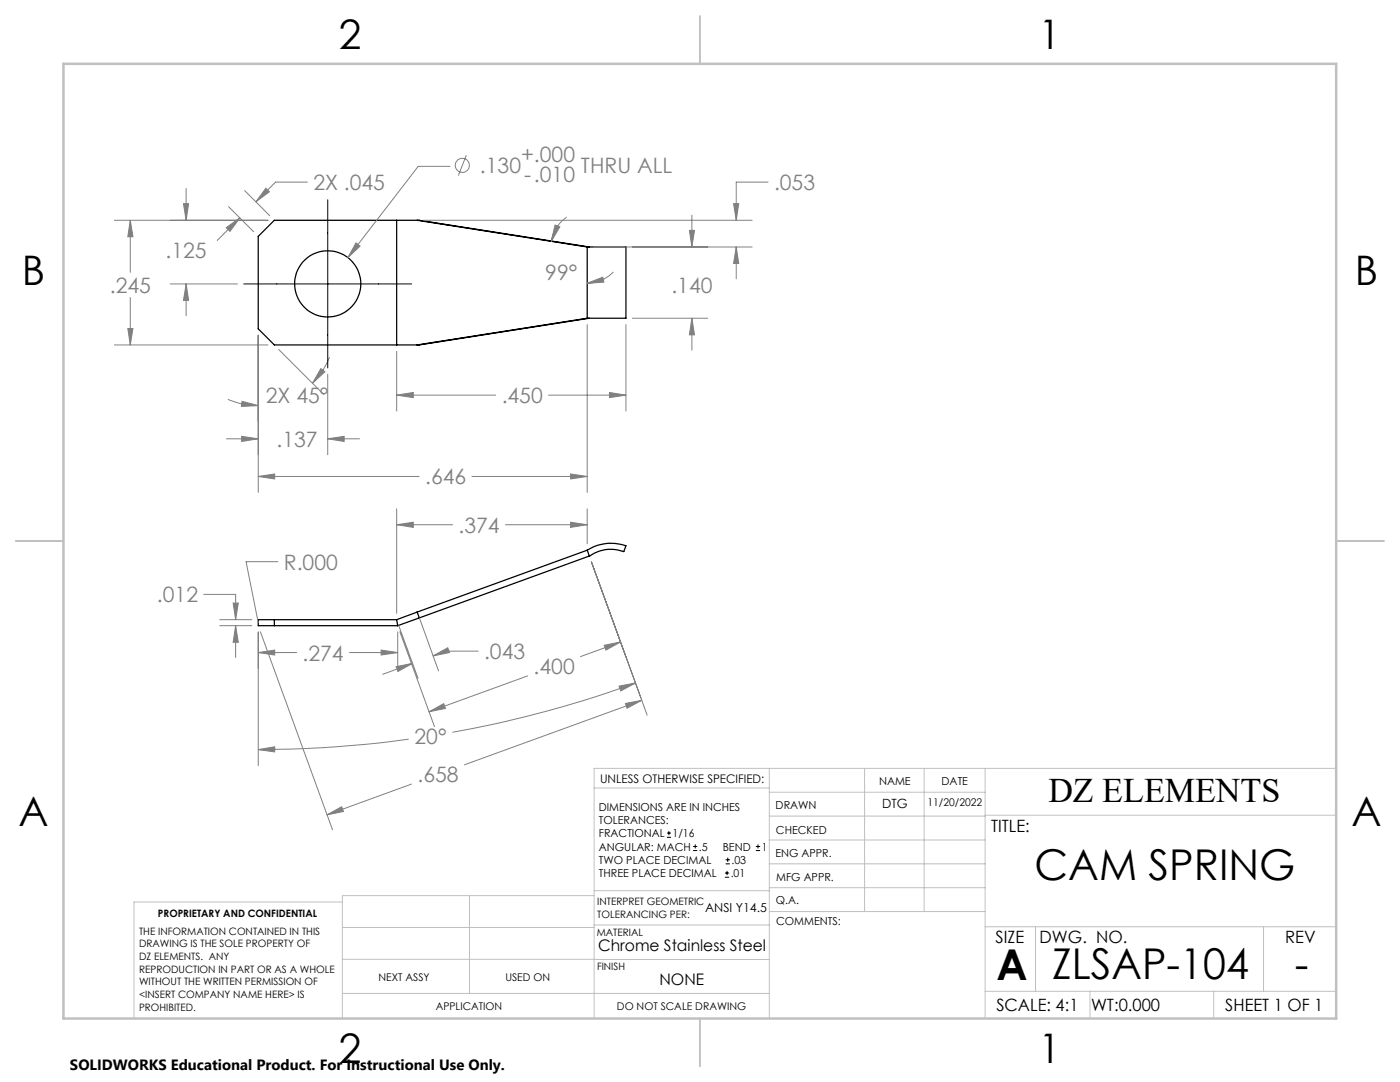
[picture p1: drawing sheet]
<svg xmlns="http://www.w3.org/2000/svg" width="279mm" height="216mm" viewBox="0 0 279 216" stroke-linecap="round" stroke-linejoin="round" font-family="sans-serif">
<g fill="none" stroke="#000" stroke-width=".25">
<path d="M79.2 44v24.8M83.3 44l33.9 5.3M117.2 49.3h7.7v14.2h-7.7M117.2 49.3v14.2M117.6 49.3l-33.9-5.3h-28.9l-3.3 3.2v18.4l3.3 3.2h28.9l33.9-5.3M117.2 63.5l-33.9 5.3M117.2 109.8a9 9 0 0 1 7.7-.9l-.4 1.2a7.4 7.4 0 0 0-6.9 .8M117.2 109.8l-33.9 12.3M117.2 109.8l.4 1.1M117.6 110.9l-33.9 12.4M54.8 123.6v1.2M79.2 123.6l.2 1.2"/>
<path d="M79.2 123.6h-27.7v1.2h27.9M83.3 122.1l.4 1.2M83.3 122.1l-4.1 1.5M83.7 123.3l-4.3 1.5"/>
<circle cx="65.4" cy="56.6" r="6.6"/>
</g>
<g fill="none" stroke="#808080" stroke-width=".2">
<path d="M37.1 37.6v6.4M48.8 38l5 5M53.1 37.6l.7 .7-2.7 2zM61.3 36.3h-6.3l-3.9 4M89.8 33.2h-6.3l-14.1 18.2M93.1 31l-1.6 4M153.3 36.3h-6.4v7.7M22.8 44h30.7M26 44v10.3M26 59.4v9.4M26 44l.5 3.2h-1zM34 56.7h13.4"/>
<path d="M36.6 40.6h1l-.5 3.4zM37.1 56.7v6.3M37.1 56.7l.5 3.2h-1zM45.2 45.4l2.7-1.9-2 2.7zM45.6 41.2l5 5M47.9 43.5l-4.5 4.5M71 48.5l.9 .6-2.5 2.3zM84.5 44h65.6M110.8 44.9l.9 .4-1.7 2.9zM113.1 43.3a7.5 7.5 0 0 0-3.1 4.9M117.2 56.5l3.1-1.2 .2 1zM118.5 49.3h31.6"/>
<path d="M122.4 54.3a7.1 7.1 0 0 1-5.2 2.2M137.6 46h1l-.5 3.3zM138.1 42.9v6.4M146.4 40.6h1l-.5 3.4zM146.9 49.3v6.3M146.9 49.3l.5 3.3h-1zM22.8 68.8h30.7M25.5 65.5h1l-.5 3.3zM45.5 79.7a14.6 14.6 0 0 0 6 1.2M51.5 66.9v31.3M55.6 69.7l9 9M64 73.6l.8 .6-2.4 2.2z"/>
<path d="M65.4 74.7v16M65.8 71.3a14.8 14.8 0 0 1-3.4 5.1M79.2 78.8l3.3-.5v1zM79.2 70.1v11.9M79.2 78.8h19.7M109.5 78.8h15.4M117.2 64.8v33.4M121.6 78.3l3.3 .5-3.3 .5zM124.9 64.8v17.2M126.2 63.5h15.1M138.1 63.5v6.3M138.1 63.5l.5 3.3h-1z"/>
<path d="M45.2 87.6h6.3M48.2 87.1l3.3 .5-3.3 .5zM48.3 80.1l3.2 .8-3.3 .2zM51.5 95.1h32.1M51.5 95.1l3.3-.5v1zM65.4 87.6l3.3-.5v1zM65.4 87.6h6.4M94.2 95.1h23M113.9 94.6l3.3 .5-3.3 .5zM40.7 118.6h6.3v5M55.5 112.1h-6.4l2.4 12.1M79.2 104.7l3.3-.5v1z"/>
<path d="M79.2 101.5v20.9M79.2 104.7h11.1M100.9 104.7h16.3M113.9 104.2l3.3 .5-3.3 .5zM117.2 101.5v7M43.9 124.8h6.4M43.9 123.6h6.4M46.5 120.3h1.1l-.6 3.3zM47 124.8v6.4M47 124.8l.6 3.4h-1.1zM51.5 126.1v26.7M51.5 130.2h7.7"/>
<path d="M51.5 130.2l3.3-.5v1zM52 126l14.4 39.6M69.7 130.2h9.7M76.1 129.7l3.3 .5-3.3 .5zM79.1 133l3.2-.6-2.9 1.6zM79.4 126.1v7.3M79.6 124.8l3.8 10.6M79.8 126l6.9 19M82.3 132.4l-5.9 2.1M83.7 123.3l3.8 10.6M86.4 130.9l3-1.6 .3 .9zM95.4 129.9h-6.3l-2.7 1"/>
<path d="M105.3 134.9l-19.7 7.1M120.6 128.8l3.3-.7-3 1.6zM123.5 136.9l3.3-.6-2.9 1.6zM123.9 128.1l-8 2.9M124.9 131.1l-6.9-19 11.2 30.6M126.8 136.3a218.4 218.4 0 0 1-36.5 9.8M128.1 139.7l-35.4 12.9M51.5 149.6l3.3-.6v1zM81.6 147.5a221.6 221.6 0 0 1-30.1 2.1M82.1 156.5l-16.8 6.1M85.6 142l2.9-1.6 .4 1zM124.8 140.4l3.3-.7-3 1.6z"/>
<path d="M65.3 162.6l2.9-1.6 .3 .9z"/>
<circle cx="92.3" cy="33" r="1.4"/>
</g>
<g fill="none" stroke="#000" stroke-width=".2">
<path d="M65.4 39.9v33.5M48.6 56.7h33.6M133.1 167.1h.8M133.1 166.2h.8M133.5 165.8v.9M138.3 169.7h.8M138.3 168.9h.8M138.7 168.5v.8M144.7 175h.8M144.7 174.2h.8M144.8 172.4h.9M144.8 171.6h.9"/>
<path d="M145.1 173.8v.8M145.2 171.1v.9M150.8 169.7h.9M150.8 168.9h.9M151.3 168.5v.8"/>
</g>
<g fill="none" stroke="#c0c0c0" stroke-width=".2">
<path d="M118.6 157.2h34.9M153.5 153.3v49.9M153.5 158.1h43.1M172.5 153.3v28.6M184.4 153.3v28.6M196.6 153.3v49.9M266.7 153.3h-148.1v49.9M68.3 180h-41.6v23.2M93.7 178.7v19.5M118.6 178.7h-50.3v24.5M118.6 177.7h35M153.5 167.6h43.1"/>
<path d="M153.5 162.8h43.1M153.5 172.4h43.1M153.5 177.1h43.1M196.6 162.7h70.1M68.3 198.2h85.2M68.3 191.4l85.2 .1M68.3 185.1h50.3M118.6 184.6h35M153.6 181.9h43M196.6 197.8h70.1M196.6 184.9h70.1M206.7 184.9v12.9"/>
<path d="M217.5 197.8v5.4M242.2 197.8v5.4M252.2 184.9v12.9"/>
</g>
<path d="M139.7 3.2v9.5M3.1 107.9h9.6M266.7 107.9h9.5M139.7 203.2v9.6" fill="none" stroke="#c0c0c0" stroke-width=".25"/>
<path d="M12.7 12.7h254v190.5h-254z" fill="none" stroke="#c0c0c0" stroke-width=".5"/>
<path d="M47 124.8l.6 3.4h-1.1zM46.5 120.3h1.1l-.6 3.3zM51.5 130.2l3.3-.5v1zM76.1 129.7l3.3 .5-3.3 .5zM79.2 104.7l3.3-.5v1zM113.9 104.2l3.3 .5-3.3 .5zM79.1 133l3.2-.6-2.9 1.6zM86.4 130.9l3-1.6 .3 .9zM51.5 149.6l3.3-.6v1zM123.5 136.9l3.3-.6-2.9 1.6zM85.6 142l2.9-1.6 .4 1zM120.6 128.8l3.3-.7-3 1.6zM65.3 162.6l2.9-1.6 .3 .9zM124.8 140.4l3.3-.7-3 1.6zM45.2 45.4l2.7-1.9-2 2.7zM53.1 37.6l.7 .7-2.7 2zM71 48.5l-1.6 2.9 2.5-2.3zM26 44l.5 3.2h-1zM25.5 65.5h1l-.5 3.3zM48.3 80.1l3.2 .8-3.3 .2zM64 73.6l.8 .6-2.4 2.2zM48.2 87.1l3.3 .5-3.3 .5zM65.4 87.6l3.3-.5v1zM36.6 40.6h1l-.5 3.4zM37.1 56.7l.5 3.2h-1zM79.2 78.8l3.3-.5v1zM121.6 78.3l3.3 .5-3.3 .5zM137.6 46h1l-.5 3.3zM138.1 63.5l.5 3.3h-1zM110.8 44.9l.9 .4-1.7 2.9zM117.2 56.5l3.1-1.2 .2 1zM146.4 40.6h1l-.5 3.4zM146.9 49.3l.5 3.3h-1zM51.5 95.1l3.3-.5v1zM113.9 94.6l3.3 .5-3.3 .5z" fill="#808080"/>
<g font-size="8.5">
<text x="206.5" y="175.5">CAM SPRING</text>
<text x="198.9" y="195.5">A</text>
<text x="210" y="195.4">ZLSAP-104</text>
<text x="258.4" y="195.4">-</text>
</g>
<g font-size="8.1">
<text x="67.6" y="9.7">2</text>
<text x="207.3" y="9.7">1</text>
<text x="4.4" y="57">B</text>
<text x="270.4" y="57">B</text>
<text x="3.7" y="164.9">A</text>
<text x="269.7" y="164.9">A</text>
<text x="67.6" y="212.2">2</text>
<text x="207.3" y="212.2">1</text>
</g>
<text font-size="6.9" x="209.2" y="160.1">DZ ELEMENTS</text>
<g font-size="4.2" fill="#808080">
<text x="95.8" y="34.5">.130</text>
<text x="104" y="32.3">+.000</text>
<text x="115.9" y="34.5">THRU ALL</text>
<text x="62.5" y="37.9">2X .045</text>
<text x="104.6" y="36.4">-.010</text>
<text x="154.5" y="37.9">.053</text>
<text x="33" y="51.5">.125</text>
<text x="21.9" y="58.4">.245</text>
<text x="108.8" y="55.9">99°</text>
<text x="134" y="58.4">.140</text>
<text x="53.1" y="80.4">2X 45°</text>
<text x="100.1" y="80.4">.450</text>
<text x="55.2" y="89.2">.137</text>
<text x="84.8" y="96.7">.646</text>
<text x="91.5" y="106.3">.374</text>
<text x="56.7" y="113.7">R.000</text>
<text x="31.3" y="120.2">.012</text>
<text x="60.4" y="131.8">.274</text>
<text x="96.6" y="131.5">.043</text>
<text x="106.5" y="134.5">.400</text>
<text x="82.7" y="148.4">20°</text>
<text x="83.3" y="156.1">.658</text>
</g>
<g font-size="3.4">
<text x="197.8" y="166">TITLE:</text>
<text x="198.7" y="188.1">SIZE</text>
<text x="207.5" y="188.1">DWG. NO.</text>
<text x="256.5" y="188.2">REV</text>
<text x="198.8" y="201.7">SCALE: 4:1</text>
<text x="217.7" y="201.8">WT:0.000</text>
<text x="244.5" y="201.7">SHEET 1 OF 1</text>
</g>
<g font-size="3.2">
<text x="119.4" y="189.8">Chrome Stainless Steel</text>
<text x="131.6" y="196.6">NONE</text>
</g>
<text font-size="3" x="14" y="213.5">SOLIDWORKS Educational Product. For Instructional Use Only.</text>
<g font-size="2.5">
<text x="176" y="161.3">DTG</text>
<text x="140.7" y="182.1">ANSI Y14.5</text>
</g>
<text font-size="2.4" x="119.8" y="156.2">UNLESS OTHERWISE SPECIFIED:</text>
<g font-size="2.2">
<text x="119.5" y="161.8">DIMENSIONS ARE IN INCHES</text>
<text x="154.8" y="161.4">DRAWN</text>
<text x="175.4" y="156.6">NAME</text>
<text x="187.9" y="156.7">DATE</text>
<text x="119.5" y="164.4">TOLERANCES:</text>
<text x="119.5" y="167.1">FRACTIONAL</text>
<text x="134.2" y="167.1">1/16</text>
<text x="154.9" y="166.3">CHECKED</text>
<text x="119.5" y="172.4">TWO PLACE DECIMAL</text>
<text x="119.5" y="169.7">ANGULAR: MACH</text>
<text x="139.5" y="169.7">.5</text>
<text x="144.2" y="169.7">BEND</text>
<text x="146" y="172.4">.03</text>
<text x="152" y="169.7">1</text>
<text x="154.8" y="171">ENG APPR.</text>
<text x="119.5" y="175">THREE PLACE DECIMAL</text>
<text x="145.8" y="175">.01</text>
<text x="154.9" y="175.7">MFG APPR.</text>
<text x="154.9" y="180.4">Q.A.</text>
<text x="154.9" y="184.6">COMMENTS:</text>
</g>
<g font-size="2.1">
<text x="185.1" y="160.7">11/20/2022</text>
<text x="75.5" y="195.7">NEXT ASSY</text>
<text x="100.9" y="195.7">USED ON</text>
<text x="86.9" y="201.5">APPLICATION</text>
<text x="123.1" y="201.6">DO NOT SCALE DRAWING</text>
</g>
<g font-size="2">
<text x="31.5" y="182.9">PROPRIETARY AND CONFIDENTIAL</text>
<text x="119.2" y="180.6">INTERPRET GEOMETRIC</text>
<text x="119.2" y="183.1">TOLERANCING PER:</text>
<text x="27.8" y="186.5">THE INFORMATION CONTAINED IN THIS</text>
<text x="27.8" y="189">DRAWING IS THE SOLE PROPERTY OF</text>
<text x="27.8" y="191.6">DZ ELEMENTS. ANY</text>
<text x="119.1" y="186.7">MATERIAL</text>
<text x="27.8" y="194.1">REPRODUCTION IN PART OR AS A WHOLE</text>
<text x="27.8" y="196.6">WITHOUT THE WRITTEN PERMISSION OF</text>
<text x="119.1" y="193.5">FINISH</text>
<text x="27.8" y="199.1">&lt;INSERT COMPANY NAME HERE&gt; IS</text>
<text x="27.8" y="201.7">PROHIBITED.</text>
</g>
</svg>
